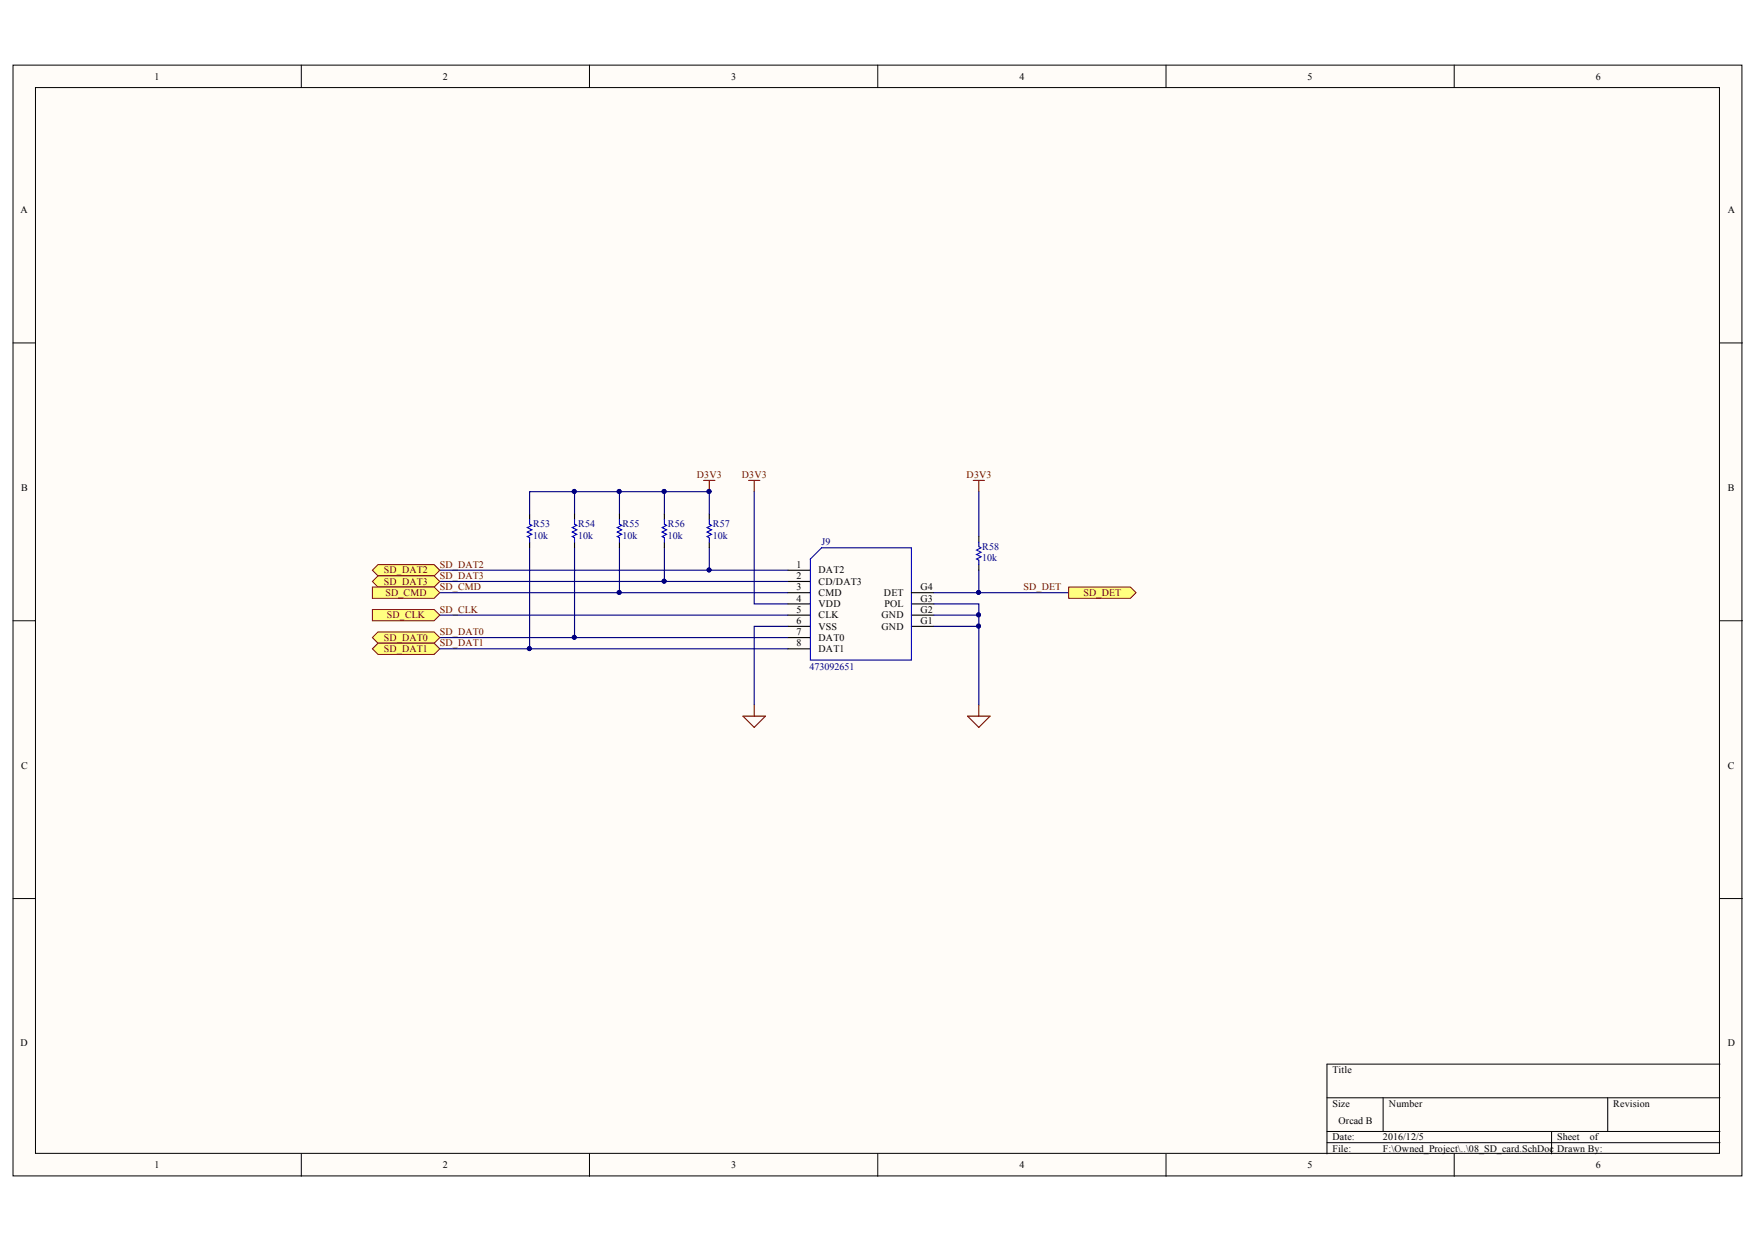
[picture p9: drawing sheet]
<svg xmlns="http://www.w3.org/2000/svg" width="297mm" height="210mm" viewBox="0 0 297 210" stroke-linecap="round" stroke-linejoin="round" font-family="sans-serif">
<g fill="#fffcf8" stroke="#000" stroke-width=".17">
<path d="M2.2 11h292.1v187.6h-292.1z"/>
<path d="M6 14.8h284.5v180h-284.5z"/>
</g>
<g fill="none" stroke="#000" stroke-width=".17">
<path d="M50.9 11v3.8M99.6 11v3.8M148.3 11v3.8M197 11v3.8M245.7 11v3.8M2.2 57.9h3.8M290.6 57.9h3.8M2.2 104.8h3.8M290.6 104.8h3.8M2.2 151.7h3.8M290.6 151.7h3.8M290.6 179.7h-66.4v15.2"/>
<path d="M50.9 194.9v3.8M99.6 194.9v3.8M148.3 194.9v3.8M197 194.9v3.8M224.2 185.4h66.4M224.2 191.1h66.4M224.2 193h66.4M233.7 185.4v5.7M245.7 194.9v3.8M262.2 191.1v3.8M271.6 185.4v5.7"/>
</g>
<path d="M118.9 81.1h1.9M119.8 81.1v1.9M126.5 81.1h1.9M127.4 81.1v1.9M127.4 119v1.9M125.5 120.9h3.8l-1.9 1.9z" fill="none" stroke="#800000" stroke-width=".19"/>
<g fill="#000080" stroke="#000080" stroke-width=".17">
<circle cx="119.8" cy="83" r=".34"/>
<circle cx="97" cy="83" r=".34"/>
<circle cx="104.6" cy="83" r=".34"/>
<circle cx="112.2" cy="83" r=".34"/>
<circle cx="119.8" cy="96.2" r=".33"/>
<circle cx="112.2" cy="98.1" r=".33"/>
<circle cx="104.6" cy="100" r=".33"/>
<circle cx="97" cy="107.6" r=".33"/>
<circle cx="89.4" cy="109.5" r=".34"/>
</g>
<path d="M133.1 96.3h3.8M133.1 98.2h3.8M133.1 100.1h3.8M133.1 102h3.8M133.1 103.9h3.8M133.1 105.8h3.8M133.1 107.7h3.8M133.1 109.6h3.8M154 100.1h3.8M154 102h3.8M154 103.9h3.8M154 105.8h3.8" fill="none" stroke="#000" stroke-width=".19"/>
<path d="M136.9 94.4l1.9-1.9h15.2v19h-17.1z" fill="none" stroke="#0000bf" stroke-width=".19"/>
<path d="M89.5 92.5v17.1M97.1 83v3.8M97.1 92.5v15.2M104.7 83v3.8M104.7 92.5v7.6M112.3 83v3.8M112.3 92.5v5.7M119.8 92.5v3.8M127.4 83v19h5.7M74.3 103.9h58.8M133.1 105.8h-5.7v13.2" fill="none" stroke="#000080" stroke-width=".19"/>
<path d="M62.9 102.9h10.5l.9 1-.9 .9h-10.5z" fill-rule="evenodd" fill="#ffff80" stroke="#800000" stroke-width=".17"/>
<path d="M74.3 96.3h58.8" fill="none" stroke="#000080" stroke-width=".19"/>
<circle cx="119.8" cy="96.2" r=".33" fill="#000080" stroke="#000080" stroke-width=".17"/>
<path d="M62.9 96.3l1-1h9.5l.9 1-.9 .9h-9.5z" fill-rule="evenodd" fill="#ffff80" stroke="#800000" stroke-width=".17"/>
<path d="M74.3 107.7h58.8" fill="none" stroke="#000080" stroke-width=".19"/>
<circle cx="97" cy="107.6" r=".33" fill="#000080" stroke="#000080" stroke-width=".17"/>
<g fill="#ffff80" stroke="#800000" stroke-width=".17">
<path d="M62.9 107.7l1-1h9.5l.9 1-.9 .9h-9.5z" fill-rule="evenodd"/>
<path d="M62.9 109.6l1-1h9.5l.9 1-.9 .9h-9.5z" fill-rule="evenodd"/>
</g>
<path d="M74.3 98.2h58.8" fill="none" stroke="#000080" stroke-width=".19"/>
<circle cx="112.2" cy="98.1" r=".33" fill="#000080" stroke="#000080" stroke-width=".17"/>
<path d="M62.9 98.2l1-1h9.5l.9 1-.9 .9h-9.5z" fill-rule="evenodd" fill="#ffff80" stroke="#800000" stroke-width=".17"/>
<path d="M74.3 100.1h58.8" fill="none" stroke="#000080" stroke-width=".19"/>
<circle cx="104.6" cy="100" r=".33" fill="#000080" stroke="#000080" stroke-width=".17"/>
<path d="M62.9 99.1h10.5l.9 1-.9 .9h-10.5z" fill-rule="evenodd" fill="#ffff80" stroke="#800000" stroke-width=".17"/>
<path d="M164.4 81.1h1.9M165.4 81.1v1.9M165.4 119v1.9M163.5 120.9h3.8l-1.9 1.9z" fill="none" stroke="#800000" stroke-width=".19"/>
<path d="M165.4 96.3v3.8h-7.6M165.4 83v7.6M74.3 109.6h58.8M157.8 103.9h7.6v15.1M157.8 102h7.6v1.9M157.8 105.8h7.6M165.4 100.1h15.2" fill="none" stroke="#000080" stroke-width=".19"/>
<g fill="#000080" stroke="#000080" stroke-width=".17">
<circle cx="165.3" cy="105.7" r=".33"/>
<circle cx="165.3" cy="103.8" r=".33"/>
<circle cx="165.3" cy="100" r=".33"/>
<circle cx="89.4" cy="109.5" r=".34"/>
</g>
<path d="M180.6 99.1h10.4l1 1-1 .9h-10.4z" fill-rule="evenodd" fill="#ffff80" stroke="#800000" stroke-width=".17"/>
<path d="M89.5 86.8v1M89.5 91.6v.9M97.1 86.8v1M97.1 91.6v.9M104.7 86.8v1M104.7 91.6v.9M112.3 86.8v1M112.3 91.6v.9M119.8 86.8v1M119.8 91.6v.9M165.4 90.6v1M165.4 95.3v1" fill="none" stroke="#000" stroke-width=".19"/>
<path d="M89.5 87.8v.7l.4 .2-.8 .4 .8 .4-.8 .4 .8 .3-.8 .4 .4 .2v.8M97.1 87.8v.7l.4 .2-.8 .4 .8 .4-.8 .4 .8 .3-.8 .4 .4 .2v.8M104.7 87.8v.7l.3 .2-.7 .4 .7 .4-.7 .4 .7 .3-.7 .4 .4 .2v.8M112.3 87.8v.7l.3 .2-.7 .4 .7 .4-.7 .4 .7 .3-.7 .4 .4 .2v.8M119.8 87.8v.7l.4 .2-.7 .4 .7 .4-.7 .4 .7 .3-.7 .4 .3 .2v.8M165.4 91.6v.7l.4 .2-.8 .4 .8 .4-.8 .3 .8 .4-.8 .4 .4 .2v.7" fill="none" stroke="#00f" stroke-width=".19"/>
<path d="M89.5 86.8v-3.8h30.3v3.8" fill="none" stroke="#000080" stroke-width=".19"/>
<g fill="#000080" stroke="#000080" stroke-width=".17">
<circle cx="119.8" cy="83" r=".34"/>
<circle cx="112.2" cy="83" r=".34"/>
<circle cx="104.6" cy="83" r=".34"/>
<circle cx="97" cy="83" r=".34"/>
</g>
<g font-size="1.7">
<text x="26.1" y="13.4">1</text>
<text x="74.8" y="13.4">2</text>
<text x="123.6" y="13.4">3</text>
<text x="172.3" y="13.4">4</text>
<text x="220.9" y="13.4">5</text>
<text x="269.6" y="13.4">6</text>
<text x="3.5" y="36">A</text>
<text x="291.9" y="36">A</text>
<text x="3.6" y="82.9">B</text>
<text x="291.9" y="82.9">B</text>
<text x="134.6" y="95.9">1</text>
<text x="134.6" y="97.8">2</text>
<text x="134.6" y="99.7">3</text>
<text x="134.6" y="101.7">4</text>
<text x="138.3" y="96.8">DAT2</text>
<text x="138.3" y="98.8">CD/DAT3</text>
<text x="138.3" y="100.6">CMD</text>
<text x="149.4" y="100.6">DET</text>
<text x="155.5" y="101.7">G3</text>
<text x="155.5" y="99.7">G4</text>
<text x="134.6" y="103.5">5</text>
<text x="134.6" y="105.4">6</text>
<text x="134.6" y="107.3">7</text>
<text x="138.3" y="102.6">VDD</text>
<text x="138.3" y="104.4">CLK</text>
<text x="138.3" y="106.4">VSS</text>
<text x="148.9" y="106.4">GND</text>
<text x="148.9" y="104.4">GND</text>
<text x="149.4" y="102.6">POL</text>
<text x="155.5" y="105.4">G1</text>
<text x="155.5" y="103.5">G2</text>
<text x="134.6" y="109.2">8</text>
<text x="138.3" y="108.2">DAT0</text>
<text x="138.3" y="110.1">DAT1</text>
<text x="3.6" y="129.8">C</text>
<text x="291.9" y="129.8">C</text>
<text x="3.5" y="176.7">D</text>
<text x="291.9" y="176.7">D</text>
<text x="225.1" y="181.2">Title</text>
<text x="225.1" y="186.9">Size</text>
<text x="226.1" y="189.8">Orcad B</text>
<text x="234.7" y="186.9">Number</text>
<text x="272.6" y="186.9">Revision</text>
<text x="26.1" y="197.3">1</text>
<text x="74.8" y="197.3">2</text>
<text x="123.6" y="197.3">3</text>
<text x="172.3" y="197.3">4</text>
<text x="220.9" y="197.3">5</text>
<text x="225.1" y="192.6">Date:</text>
<text x="225.1" y="194.5">File:</text>
<text x="233.7" y="192.6">2016/12/5</text>
<text x="233.7" y="194.5">F:\Owned_Project\..\08_SD_card.SchDoc</text>
<text x="263.1" y="192.6">Sheet</text>
<text x="263.1" y="194.5">Drawn By:</text>
<text x="268.6" y="192.6">of</text>
<text x="269.6" y="197.3">6</text>
</g>
<g font-size="1.7" fill="#800000">
<text x="117.7" y="80.8">D3V3</text>
<text x="125.3" y="80.8">D3V3</text>
<text x="163.3" y="80.8">D3V3</text>
<text x="74.3" y="95.9">SD_DAT2</text>
<text x="64.9" y="96.8">SD_DAT2</text>
<text x="64.9" y="98.8">SD_DAT3</text>
<text x="65.1" y="100.6">SD_CMD</text>
<text x="74.3" y="97.8">SD_DAT3</text>
<text x="74.3" y="99.7">SD_CMD</text>
<text x="172.9" y="99.7">SD_DET</text>
<text x="183.1" y="100.6">SD_DET</text>
<text x="65.4" y="104.4">SD_CLK</text>
<text x="74.3" y="107.3">SD_DAT0</text>
<text x="74.3" y="103.5">SD_CLK</text>
<text x="64.9" y="108.2">SD_DAT0</text>
<text x="64.9" y="110.1">SD_DAT1</text>
<text x="74.3" y="109.2">SD_DAT1</text>
</g>
<g font-size="1.7" fill="#000080">
<text x="90.1" y="89.1">R53</text>
<text x="97.7" y="89.1">R54</text>
<text x="105.2" y="89.1">R55</text>
<text x="112.8" y="89.1">R56</text>
<text x="120.4" y="89.1">R57</text>
<text x="90.1" y="91">10k</text>
<text x="97.7" y="91">10k</text>
<text x="105.2" y="91">10k</text>
<text x="112.8" y="91">10k</text>
<text x="120.4" y="91">10k</text>
<text x="138.8" y="92.1">J9</text>
<text x="165.9" y="92.9">R58</text>
<text x="165.9" y="94.8">10k</text>
<text x="136.8" y="113.1">473092651</text>
</g>
</svg>
